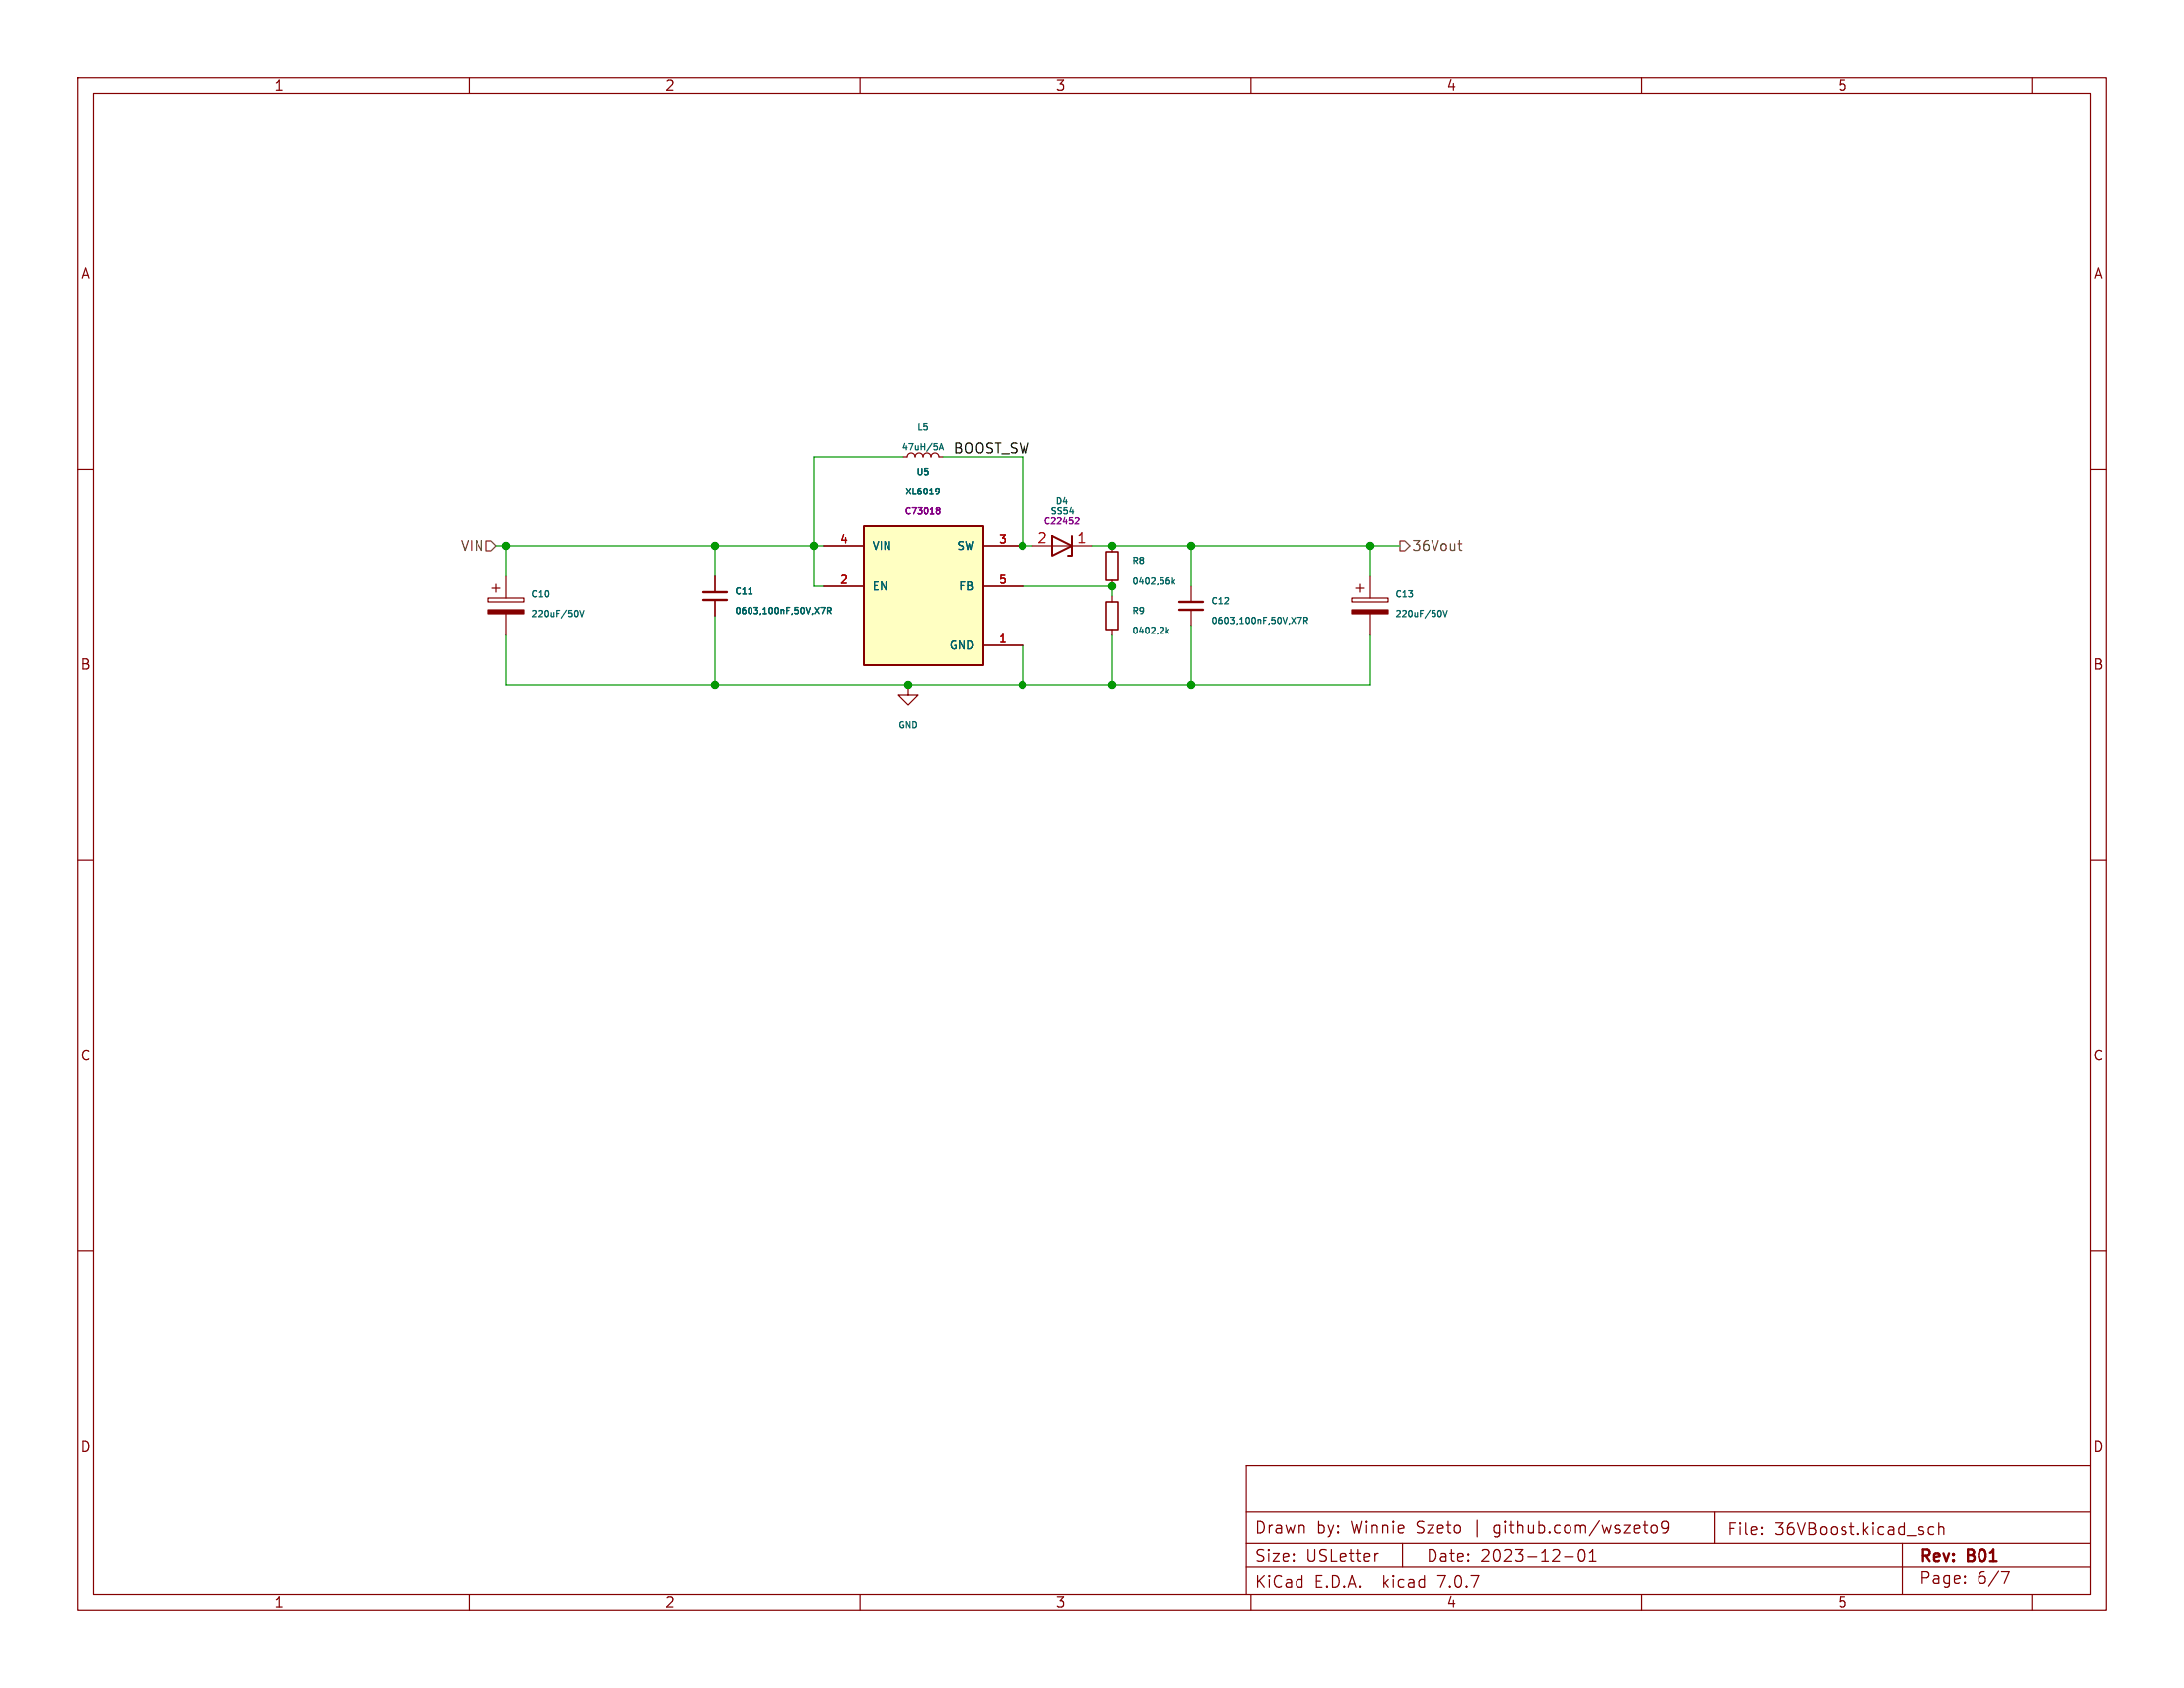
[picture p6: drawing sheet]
<svg xmlns="http://www.w3.org/2000/svg" width="279mm" height="216mm" viewBox="0 0 279 216" stroke-linecap="round" stroke-linejoin="round" font-family="sans-serif">
<g fill="none" stroke="#840000" stroke-width=".15">
<path d="M10 10h259.4v195.9h-259.4zM12 12h255.4v191.9h-255.4zM60 10v2M110 10v2M160 10v2M210 10v2M260 10v2M10 60h2M115.6 58.4h.5a.51 .51 0 0 1 .5-.5 .51 .51 0 0 1 .5 .5 .51 .51 0 0 1 .5-.5 .51 .51 0 0 1 .5 .5 .51 .51 0 0 1 .5-.5 .51 .51 0 0 1 .5 .5 .51 .51 0 0 1 .5-.5 .51 .51 0 0 1 .5 .5h.5M267.4 60h2M62.5 76.5h4.6v.5h-4.6zM63 75.2h1"/>
<path d="M63.5 74.7v1M64.8 73.7v2.8M64.8 78.5v2.8M91.4 73.7v2M91.4 76.7v2M105.4 69.9h5.1M105.4 74.9h5.1M125.7 69.9h5.1M125.7 74.9h5.1M132.1 69.9h7.6M142.2 69.9v.7M142.2 74.2v.7"/>
<path d="M142.2 76.2v.8M152.4 74.9v2.1M152.4 78v2M173 76.5h4.5v.5h-4.5zM173.5 75.2h1M174 74.7v1M175.3 73.7v2.8M175.3 78.5v2.8M116.2 87.6v1.3h1.3l-1.3 1.3-1.3-1.3h1.3M125.7 82.6h5.1M142.2 80.5v.8M10 110h2"/>
<path d="M267.4 110h2M10 160h2M267.4 160h2M159.4 197.4h108M159.4 193.4h108M176.3 198.7l-.3 .1M179.4 197.4v3M200.1 199.1h1.2M202.1 198.3a.36 .36 0 0 1 .3-.1 .36 .36 0 0 1 .3 .3 .77 .77 0 0 1-.4 1.2 .91 .91 0 0 1-.2-1.4zM203.4 199.7h.8M203.4 198.6l.4-.4v1.5M210.2 195.1h.6"/>
<path d="M210.6 196.1h.2M211.4 195.2a.41 .41 0 0 1 .6 .2v.4a.41 .41 0 0 1-.4 .3 .41 .41 0 0 1-.4-.3v-.4zM213.4 195.2l-.3 .3-.4-.1-.1-.2v-.3l.1-.2 .4-.1 .3 .1a.99 .99 0 0 1-.4 1.4h-.3M219.4 193.4v4M225.4 196.1l.1 .1-.1 .1M225.4 196.1v.1v.1M225.4 195.4v.1M225.4 196.1v.2M225.4 195.4h.1l-.1 .1M243.4 197.4v6.5M247.4 195.4l-.5-.1-.3 .3v.4l.2 .2 .1 .1 .5-.1M248 195.4a.37 .37 0 0 1 .6 .1v.8"/>
<path d="M248 194.8v1.5M267.4 187.4h-108v16.5M60 203.9v2M110 203.9v2M159.4 200.4h108M160 203.9v2M210 203.9v2M251.4 202.3v.1v.1M251.4 201.6v.1M256.1 201h1l-.7 1.5M260 203.9v2"/>
</g>
<path d="M89.9 76.7h3.1M89.9 75.7h3.1M150.9 78h3M150.9 77h3" fill="none" stroke="#840000" stroke-width=".3"/>
<g fill="none" stroke="#006464" stroke-width=".15">
<path d="M120.2 57.5l.3-.8 .2 .8M120.3 57.3h.3M73.7 78a.43 .43 0 0 1 .2 .4 .43 .43 0 0 1-.2 .4M74.1 78l.3 .8 .3-.8M95.8 75.9h.4M105 77.7h.6l-.4 .8M105.9 78.1l.3-.1 .1-.3h-.4v.8M106.1 78.1l.2 .4M119.9 62.4l.2 .1 .1 .4-.2 .3h-.2M120.2 62.8l-.2 .1h-.1M136.9 65.5h.5M150 73.9v.8"/>
<path d="M150.1 74.4l.2 .3M150.3 74.1l-.3 .3M166 78.9h.5l-.3 .8M166.8 79.4l.4-.1v-.3l-.4-.1v.8M167 79.4l.3 .3M184.1 78a.43 .43 0 0 1 .3 .4 .43 .43 0 0 1-.3 .4M184.6 78l.3 .8 .3-.8M149.2 80.2v.8M149.3 80.7l.2 .3M149.5 80.5l-.3 .3"/>
</g>
<path d="M110.5 67.3h15.2v17.8h-15.2zM134.6 68.6l2.6 1.3-2.6 1.2zM137.2 68.6v2.5h-.5" fill="none" stroke="#840000" stroke-width=".25"/>
<path d="M119.9 65.3h.1M119.9 65h.3l.1 .2-.2 .1M120 65.3h.1M120 65.3h-.1M120.1 65.3l.2 .2-.1 .2h-.3M137.6 66.3l.3-.1 .1 .3-.5 .5h.5" fill="none" stroke="#840084" stroke-width=".15"/>
<path d="M141.5 70.6h1.5v3.6h-1.5zM141.5 77h1.5v3.5h-1.5z" fill="none" stroke="#840000" stroke-width=".2"/>
<g fill="#840000" stroke="#840000" stroke-width=".15">
<path d="M173 78h4.5v.5h-4.5z"/>
<path d="M62.5 78h4.6v.5h-4.6z"/>
</g>
<path d="M110.5 67.3h15.2v17.8h-15.2z" fill="#ffffc2" stroke="#ffffc2" stroke-width=".13"/>
<path d="M62.2 69.2h.7l.6 .7-.6 .6h-.7zM179.1 69.2h.6l.6 .7-.6 .6h-.6zM186.6 69.6h.4M186.7 69.2v1l.1 .2h.2" fill="none" stroke="#725600" stroke-width=".15"/>
<g fill="none" stroke="#009600" stroke-width=".15">
<path d="M115.6 58.4h-11.5v16.5h1.3M120.6 58.4h10.2v11.5h1.3M63.5 69.9h41.9M64.8 69.9v3.8M91.4 69.9v3.8M91.4 78.7v8.9M130.8 74.9h11.4v1.3M139.7 69.9h39.4M152.4 69.9v5M175.3 69.9v3.8M64.8 81.3v6.3h110.5v-6.3M130.8 82.6v5"/>
<path d="M142.2 81.3v6.3M152.4 80v7.6"/>
</g>
<g fill="#009600" stroke="#009600" stroke-width=".15">
<circle cx="175.3" cy="69.9" r=".46"/>
<circle cx="142.2" cy="74.9" r=".46"/>
<circle cx="142.2" cy="69.9" r=".46"/>
<circle cx="142.2" cy="87.6" r=".46"/>
<circle cx="152.4" cy="69.9" r=".46"/>
<circle cx="152.4" cy="87.6" r=".46"/>
<circle cx="91.4" cy="87.6" r=".46"/>
<circle cx="116.2" cy="87.6" r=".46"/>
<circle cx="64.8" cy="69.9" r=".46"/>
<circle cx="130.8" cy="69.9" r=".46"/>
<circle cx="130.8" cy="87.6" r=".46"/>
<circle cx="91.4" cy="69.9" r=".46"/>
<circle cx="104.1" cy="69.9" r=".46"/>
</g>
<g font-size="2.1" fill="#840000">
<text x="160.4" y="196.4">Drawn</text>
<text x="168.4" y="196.4">by:</text>
<text x="172.9" y="196.4">Winnie</text>
<text x="181.4" y="196.4">Szeto</text>
<text x="188.8" y="196.4">|</text>
<text x="191.5" y="196.4">github.com/wszeto9</text>
<text x="220.9" y="196.6">File:</text>
<text x="227" y="196.6">36VBoost.kicad_sch</text>
<text x="160.4" y="203.3">KiCad</text>
<text x="160.4" y="200">Size:</text>
<text x="167.1" y="200">USLetter</text>
<text x="168.1" y="203.3">E.D.A.</text>
<text x="177" y="203.3">kicad</text>
<text x="182.4" y="200">Date:</text>
<text x="184.2" y="203.3">7.0.7</text>
<text x="189.4" y="200">2023-12-01</text>
<text x="245.4" y="200.2">Rev:</text>
<text x="245.4" y="202.8">Page:</text>
<text x="251.8" y="200.2">B01</text>
<text x="252.9" y="202.8">6/7</text>
</g>
<g font-size="1.8" fill="#840000">
<text x="35" y="11.9">1</text>
<text x="85" y="11.9">2</text>
<text x="135" y="11.9">3</text>
<text x="185" y="11.9">4</text>
<text x="235" y="11.9">5</text>
<text x="10.3" y="35.9">A</text>
<text x="267.7" y="35.9">A</text>
<text x="10.3" y="85.9">B</text>
<text x="267.7" y="85.9">B</text>
<text x="10.3" y="135.9">C</text>
<text x="267.7" y="135.9">C</text>
<text x="10.3" y="185.9">D</text>
<text x="267.7" y="185.9">D</text>
<text x="35" y="205.8">1</text>
<text x="85" y="205.8">2</text>
<text x="135" y="205.8">3</text>
<text x="185" y="205.8">4</text>
<text x="235" y="205.8">5</text>
</g>
<text font-size="1.8" fill="#0f0f0f" x="121.9" y="58.1">BOOST_SW</text>
<g font-size="1.8" fill="#725600">
<text x="58.8" y="70.7">VIN</text>
<text x="180.5" y="70.7">36Vout</text>
</g>
<g font-size="1.8" fill="#a90000">
<text x="132.6" y="69.6">2</text>
<text x="137.7" y="69.6">1</text>
</g>
<g font-size="1.4" fill="#a90000">
<text x="107.3" y="69.6">4</text>
<text x="127.7" y="69.6">3</text>
<text x="107.3" y="74.7">2</text>
<text x="127.7" y="74.7">5</text>
<text x="127.7" y="82.3">1</text>
</g>
<g font-size="1.4" fill="#006464">
<text x="111.5" y="70.6">VIN</text>
<text x="122.3" y="70.6">SW</text>
<text x="111.5" y="75.7">EN</text>
<text x="122.6" y="75.7">FB</text>
<text x="121.4" y="83.3">GND</text>
</g>
<g font-size="1.1" fill="#006464">
<text x="115.3" y="57.8">47uH/5A</text>
<text x="117.3" y="55.2">L5</text>
<text x="115.7" y="63.5">XL6019</text>
<text x="117.2" y="61">U5</text>
<text x="135" y="64.8">D4</text>
<text x="67.9" y="76.6">C10</text>
<text x="93.9" y="76.2">C11</text>
<text x="144.7" y="72.4">R8</text>
<text x="144.7" y="74.9">0402,56k</text>
<text x="154.9" y="77.5">C12</text>
<text x="178.4" y="76.6">C13</text>
<text x="67.9" y="79.1">220uF/50V</text>
<text x="93.9" y="78.7">0603,100nF,50V,X7R</text>
<text x="144.7" y="78.7">R9</text>
<text x="144.7" y="81.3">0402,2k</text>
<text x="154.9" y="80">0603,100nF,50V,X7R</text>
<text x="178.4" y="79.1">220uF/50V</text>
<text x="114.8" y="93.3">GND</text>
</g>
<g font-size="1.1" fill="#840084">
<text x="115.7" y="66">C73018</text>
<text x="133.4" y="67.3">C22452</text>
<text x="134.3" y="66">SS54</text>
</g>
</svg>
